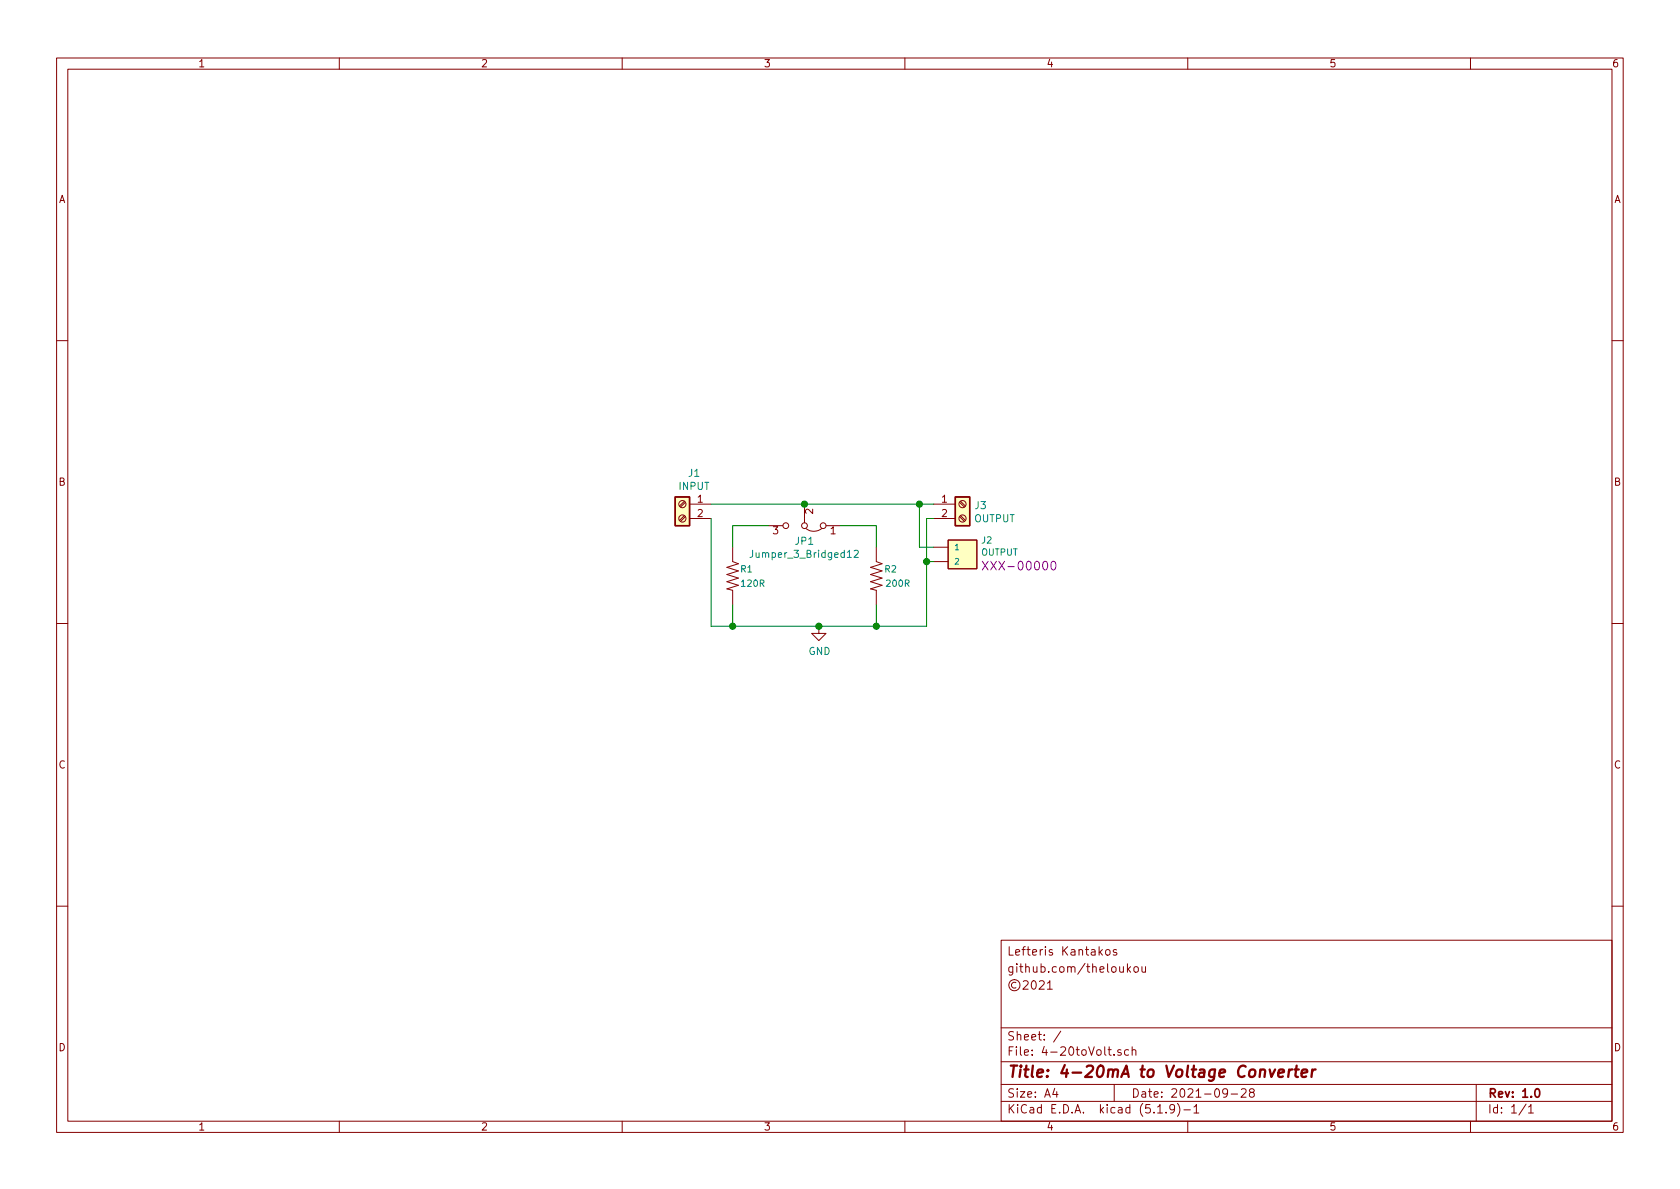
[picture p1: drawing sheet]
EESchema Schematic File Version 4
EELAYER 30 0
EELAYER END
$Descr A4 11693 8268
encoding utf-8
Sheet 1 1
Title "4-20mA to Voltage Converter"
Date "2021-09-28"
Rev "1.0"
Comp ""
Comment1 ""
Comment2 "©2021"
Comment3 "github.com/theloukou"
Comment4 "Lefteris Kantakos"
$EndDescr
$Comp
L SparkFun-Resistors:RESISTOR0805 R2
U 1 1
P 6100 4000
F 0 "R2" V 6050 4100 45  0000 C CNN
F 1 "200R" V 6150 4150 45  0000 C CNN
F 2 "Resistor_SMD:R_0805_2012Metric_Pad1.20x1.40mm_HandSolder" H 6100 4150 20  0001 C CNN
F 3 "" H 6100 4000 60  0001 C CNN
F 4 " " H 6100 4121 60  0000 C CNN "Field4"
	1    6100 4000
	0    1    1    0   
$EndComp
$Comp
L SparkFun-Resistors:RESISTOR0805 R1
U 1 1
P 5100 4000
F 0 "R1" V 5050 4050 45  0000 L CNN
F 1 "120R" V 5150 4050 45  0000 L CNN
F 2 "Resistor_SMD:R_0805_2012Metric_Pad1.20x1.40mm_HandSolder" H 5100 4150 20  0001 C CNN
F 3 "" H 5100 4000 60  0001 C CNN
F 4 " " V 5184 4068 60  0000 L CNN "Field4"
	1    5100 4000
	0    1    1    0   
$EndComp
$Comp
L power:GND #PWR01
U 1 1
P 5700 4350
F 0 "#PWR01" H 5700 4100 50  0001 C CNN
F 1 "GND" H 5705 4177 50  0000 C CNN
F 2 "" H 5700 4350 50  0001 C CNN
F 3 "" H 5700 4350 50  0001 C CNN
	1    5700 4350
	1    0    0    -1  
$EndComp
$Comp
L Jumper:Jumper_3_Bridged12 JP1
U 1 1
P 5600 3650
F 0 "JP1" H 5600 3761 50  0000 C CNN
F 1 "Jumper_3_Bridged12" H 5600 3852 50  0000 C CNN
F 2 "Connector_PinHeader_2.54mm:PinHeader_1x03_P2.54mm_Vertical" H 5600 3650 50  0001 C CNN
F 3 "~" H 5600 3650 50  0001 C CNN
	1    5600 3650
	-1   0    0    1   
$EndComp
$Comp
L SparkFun-Connectors:CONN_02 J2
U 1 1
P 6600 3800
F 0 "J2" H 6372 3755 45  0000 R CNN
F 1 "OUTPUT" H 6372 3839 45  0000 R CNN
F 2 "Connector_PinHeader_2.54mm:PinHeader_1x02_P2.54mm_Vertical" H 6600 4050 20  0001 C CNN
F 3 "" H 6600 3800 50  0001 C CNN
F 4 "XXX-00000" H 6372 3934 60  0000 R CNN "Field4"
	1    6600 3800
	-1   0    0    1   
$EndComp
$Comp
L Connector:Screw_Terminal_01x02 J3
U 1 1
P 6700 3500
F 0 "J3" H 6780 3492 50  0000 L CNN
F 1 "OUTPUT" H 6780 3401 50  0000 L CNN
F 2 "Connectors:SCREWTERMINAL-3.5MM-2" H 6700 3500 50  0001 C CNN
F 3 "~" H 6700 3500 50  0001 C CNN
	1    6700 3500
	1    0    0    -1  
$EndComp
Wire Wire Line
	4950 3600 4950 4350
Wire Wire Line
	4950 4350 5100 4350
Wire Wire Line
	4950 3500 5600 3500
Wire Wire Line
	6500 3500 6400 3500
Connection ~ 5600 3500
Wire Wire Line
	6500 3800 6400 3800
Wire Wire Line
	6400 3800 6400 3500
Connection ~ 6400 3500
Wire Wire Line
	6400 3500 5600 3500
Wire Wire Line
	5350 3650 5100 3650
Wire Wire Line
	5100 3650 5100 3800
Wire Wire Line
	5850 3650 6100 3650
Wire Wire Line
	6100 3650 6100 3800
Wire Wire Line
	5100 4200 5100 4350
Connection ~ 5100 4350
Wire Wire Line
	5100 4350 5700 4350
Wire Wire Line
	6100 4200 6100 4350
Connection ~ 6100 4350
Connection ~ 5700 4350
Wire Wire Line
	5700 4350 6100 4350
Wire Wire Line
	6450 4350 6450 3900
Wire Wire Line
	6450 3900 6500 3900
Wire Wire Line
	6100 4350 6450 4350
Wire Wire Line
	6500 3600 6450 3600
Wire Wire Line
	6450 3600 6450 3900
Connection ~ 6450 3900
$Comp
L Connector:Screw_Terminal_01x02 J1
U 1 1
P 4750 3500
F 0 "J1" H 4668 3717 50  0000 C CNN
F 1 "INPUT" H 4668 3626 50  0000 C CNN
F 2 "Connectors:SCREWTERMINAL-3.5MM-2" H 4750 3500 50  0001 C CNN
F 3 "~" H 4750 3500 50  0001 C CNN
	1    4750 3500
	-1   0    0    -1  
$EndComp
$EndSCHEMATC
